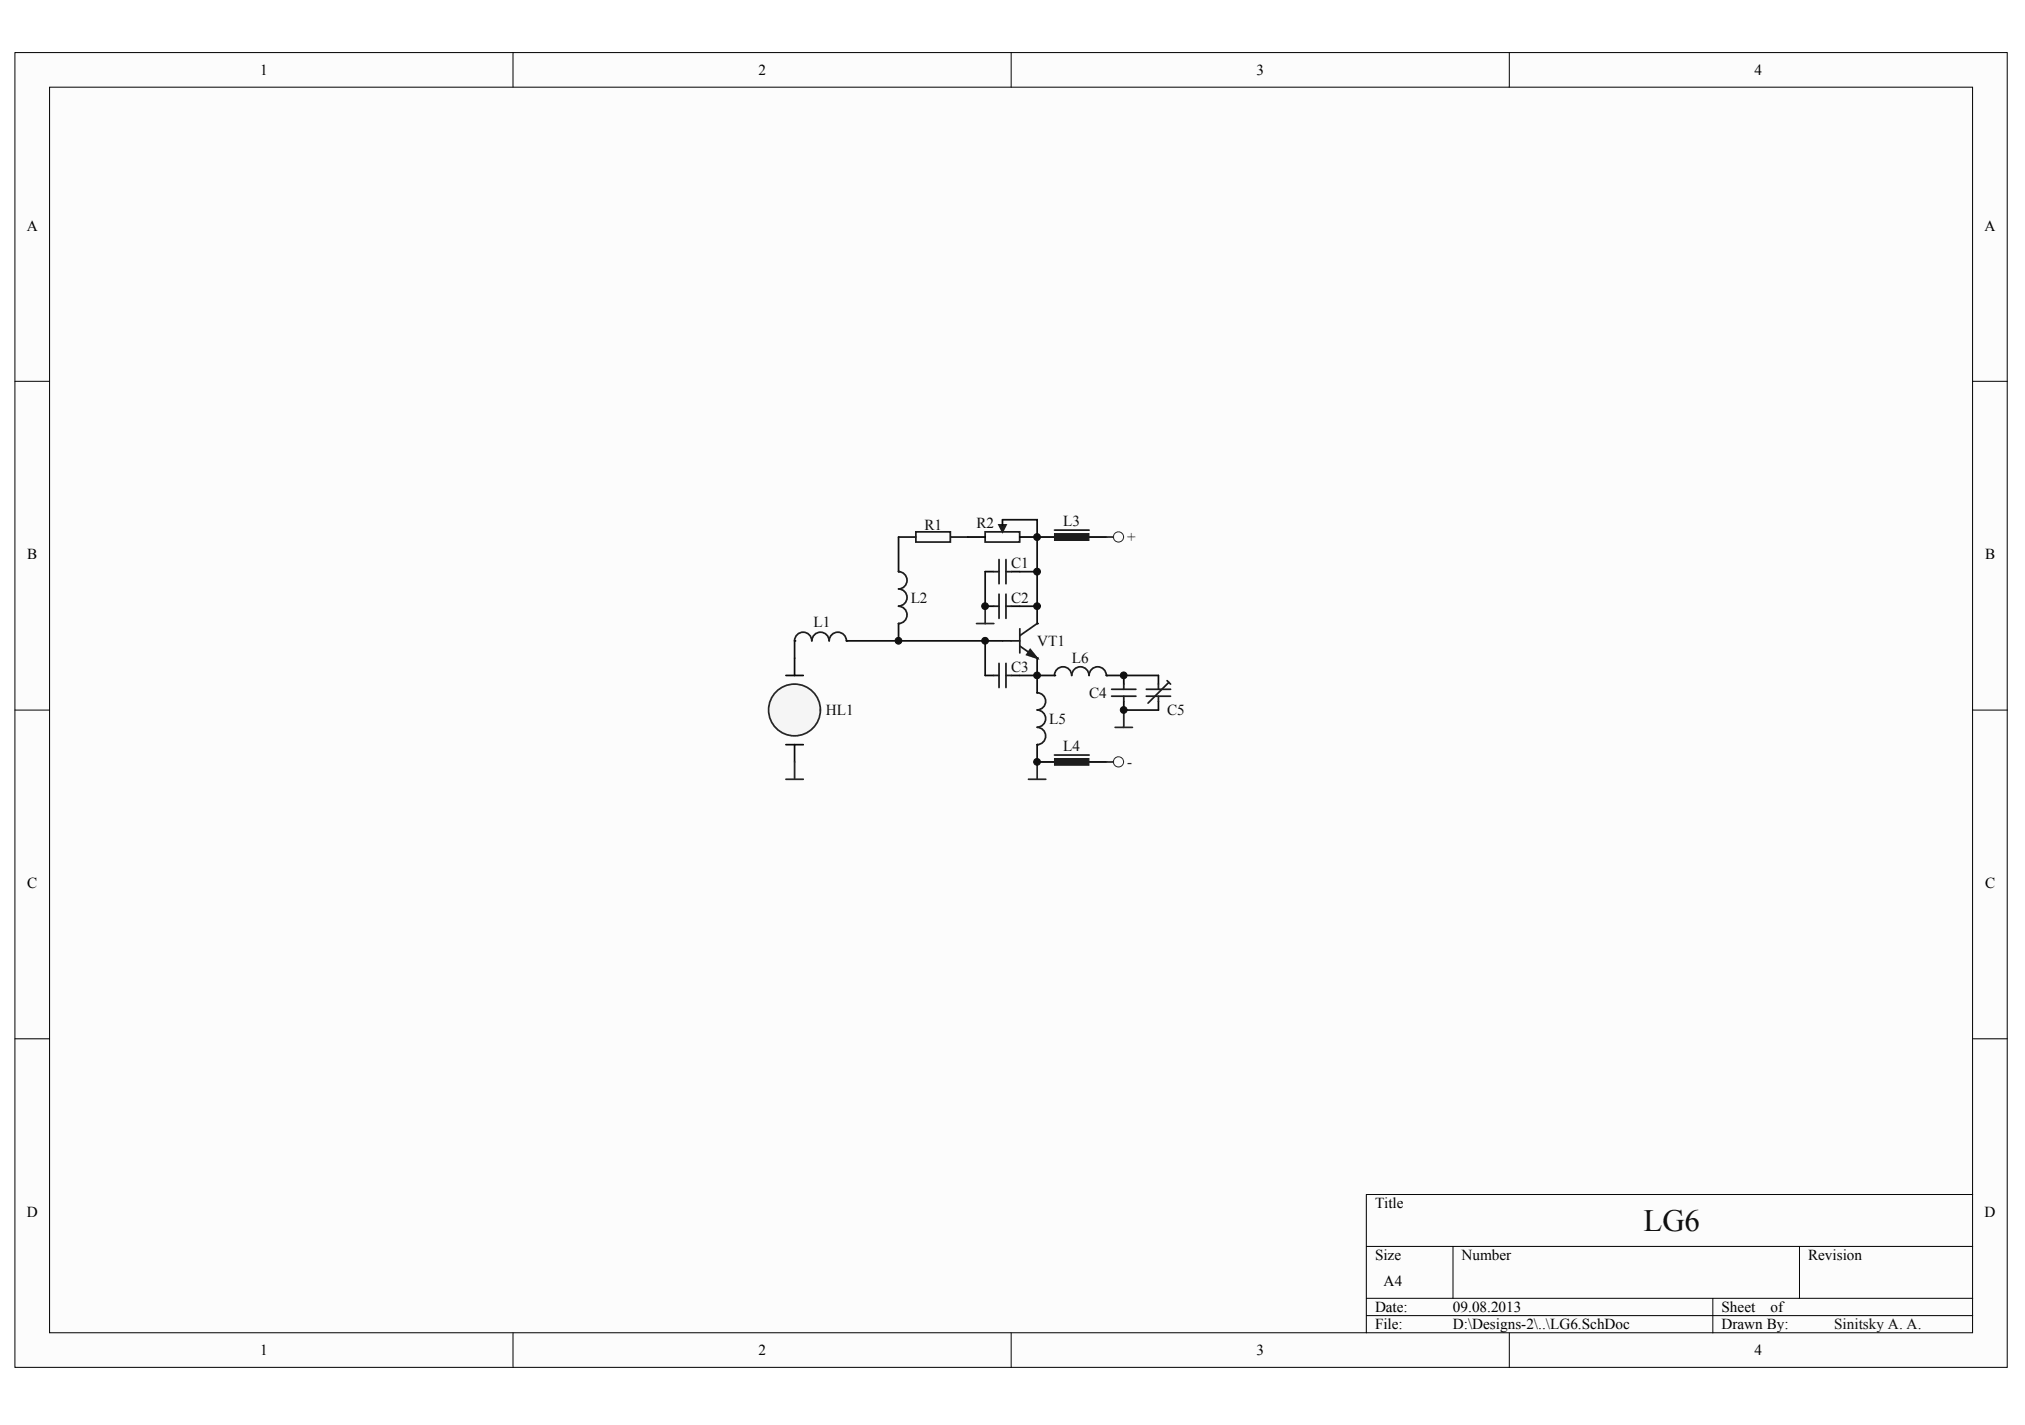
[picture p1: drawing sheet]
<svg xmlns="http://www.w3.org/2000/svg" width="286mm" height="201mm" viewBox="0 0 286 201" stroke-linecap="round" stroke-linejoin="round" font-family="sans-serif">
<g fill="#fcfcfc" stroke="#000" stroke-width=".14">
<path d="M2.1 7.4h281.1v185.5h-281.1z"/>
<path d="M7 12.3h271.4v175.8h-271.4z"/>
</g>
<g fill="none" stroke="#000" stroke-width=".14">
<path d="M72.4 7.4v4.9M142.7 7.4v4.9M213 7.4v4.9M2.1 53.8h4.9M278.4 53.8h4.9M2.1 100.2h4.9M278.4 100.2h4.9M2.1 146.6h4.9M278.4 146.6h4.9M192.8 175.9h85.6M205 175.9v7.3M253.9 175.9v7.3"/>
<path d="M278.4 168.6h-85.6v19.5M72.4 188.1v4.9M142.7 188.1v4.9M192.8 183.2h85.6M192.8 185.6h85.6M213 188.1v4.9M241.7 183.2v4.9"/>
</g>
<g fill="none" stroke="#000" stroke-width=".24">
<path d="M136.6 75.8h2.4M141.5 73.3v.8M143.9 75.8h4.9M153.7 75.8h2.4M112.1 90.4h.1M119.5 90.4h.1M139 85.5h1.2M139 80.7h1.2M142.7 85.5h1.2M142.7 80.7h1.2M146.4 97.8h.1M148.8 95.3h.1"/>
<path d="M156.1 95.3h.1M158.6 95.3v1.2M158.6 99v1.2M146.4 105.1h.1M146.4 107.5h2.4M153.7 107.5h2.4"/>
</g>
<g fill="#1c1c1c" stroke="#1c1c1c" stroke-width=".14">
<path d="M148.8 107h4.9v1h-4.9z"/>
<path d="M148.8 75.3h4.9v1h-4.9z"/>
</g>
<g fill="none" stroke="#1c1c1c" stroke-width=".24">
<path d="M129.2 75h4.9v1.5h-4.9zM139 75h4.9v1.5h-4.9zM141 79v3.4M142 79v3.4M148.8 74.8h4.9M114.5 90.4a1.21 1.21 0 0 0-1.2-1.2 1.21 1.21 0 0 0-1.2 1.2M117 90.4a1.21 1.21 0 0 0-1.2-1.2 1.21 1.21 0 0 0-1.2 1.2M119.4 90.4a1.21 1.21 0 0 0-1.2-1.2 1.21 1.21 0 0 0-1.2 1.2M140.2 85.5h.8M140.2 80.7h.8M141 83.8v3.5M142 83.8v3.5"/>
<path d="M142 85.5h.7M142 80.7h.7M146.4 97.8a1.21 1.21 0 0 1 1.2 1.2 1.21 1.21 0 0 1-1.2 1.2 1.22 1.22 0 0 1 1.2 1.2 1.22 1.22 0 0 1-1.2 1.2 1.23 1.23 0 0 1 1.2 1.2 1.23 1.23 0 0 1-1.2 1.3M153.7 95.3a1.22 1.22 0 0 0-1.3-1.2 1.22 1.22 0 0 0-1.2 1.2 1.21 1.21 0 0 0-1.2-1.2 1.21 1.21 0 0 0-1.2 1.2M156.1 95.3a1.21 1.21 0 0 0-1.2-1.2 1.21 1.21 0 0 0-1.2 1.2M156.9 97.3h3.4M156.9 98.2h3.4M158.6 96.5v.8M158.6 98.2v.8M148.8 106.5h4.9"/>
</g>
<path d="M126.8 75.8h2.4M134.1 75.8h2.5" fill="none" stroke="#131313" stroke-width=".24"/>
<g fill="none" stroke="#262626" stroke-width=".14">
<circle cx="157.8" cy="75.8" r=".72"/>
<circle cx="157.8" cy="107.5" r=".72"/>
</g>
<path d="M156.1 75.8h1M137.8 88h2.4M139 85.5v2.5M156.1 107.5h1" fill="none" stroke="#262626" stroke-width=".24"/>
<path d="M141 74.1h1l-.5 .9z" fill="#1c1c1c" stroke="#1c1c1c" stroke-width=".24"/>
<path d="M139 80.7v4.8" fill="none" stroke="#0e0e0e" stroke-width=".24"/>
<circle cx="112.1" cy="100.2" r="3.7" fill="#f5f5f5" stroke="#262626" stroke-width=".24"/>
<path d="M110.9 95.3h2.4M112.1 92.9v2.4M126.8 88h.1M126.8 80.7h.1M139 95.3h1.2M142.7 95.3h1.2M146.4 88h.1M146.4 92.9h.1M163.5 95.3v1.2M163.5 99v1.2M110.9 105.1h2.4M112.1 105.1v2.4" fill="none" stroke="#000" stroke-width=".24"/>
<path d="M110.9 110h2.4M112.1 107.5v2.5M145.1 110h2.5M146.4 107.5v2.5M157.4 102.6h2.4M158.6 100.2v2.4" fill="none" stroke="#262626" stroke-width=".24"/>
<g fill="none" stroke="#0e0e0e" stroke-width=".24">
<path d="M126.8 75.8v4.9M141.5 73.3h4.9v12.2M112.1 90.4v2.5M119.5 90.4h22M126.8 88v2.4M139 90.4v4.9M143.9 80.7h2.5M143.9 85.5h2.5M143.9 95.3h4.9M146.4 85.5v2.5M146.4 92.9v4.9M156.1 95.3h7.4"/>
<path d="M146.4 105.1v2.4M158.6 100.2h4.9"/>
</g>
<g fill="none" stroke="#1c1c1c" stroke-width=".24">
<path d="M126.8 80.7a1.22 1.22 0 0 1 1.2 1.2 1.22 1.22 0 0 1-1.2 1.2 1.21 1.21 0 0 1 1.2 1.2 1.21 1.21 0 0 1-1.2 1.2M126.8 85.5a1.22 1.22 0 0 1 1.2 1.3 1.22 1.22 0 0 1-1.2 1.2M140.2 95.3h.8M141 93.6v3.4M142 93.6v3.4M142 95.3h.7M142.7 90.4h1.2M143.9 91.2l2.5 1.7M143.9 88.7v3.4M146.4 88l-2.5 1.7M161.8 97.3h3.4M161.8 98.2h3.4"/>
<path d="M163.5 96.5v.8M163.5 98.2v.8M164.7 96l.5 .5M164.9 96.3l-2.9 2.9"/>
</g>
<path d="M141.5 90.4h1.2" fill="none" stroke="#131313" stroke-width=".24"/>
<path d="M145.4 91.7l1 1.2-1.5-.5z" fill="#1c1c1c" stroke="#1c1c1c" stroke-width=".24"/>
<g fill="#0e0e0e" stroke="#0e0e0e" stroke-width=".14">
<circle cx="126.8" cy="90.4" r=".48"/>
<circle cx="139" cy="90.4" r=".48"/>
<circle cx="139" cy="85.5" r=".48"/>
<circle cx="146.3" cy="107.5" r=".48"/>
<circle cx="146.3" cy="95.3" r=".48"/>
<circle cx="146.3" cy="85.5" r=".48"/>
<circle cx="146.3" cy="80.7" r=".48"/>
<circle cx="146.3" cy="75.8" r=".48"/>
<circle cx="158.6" cy="100.2" r=".48"/>
<circle cx="158.6" cy="95.3" r=".48"/>
</g>
<text font-size="4.4" fill="#0e0e0e" x="231.9" y="173.7">LG6</text>
<g font-size="2.1">
<text x="36.7" y="10.6">1</text>
<text x="107" y="10.6">2</text>
<text x="177.3" y="10.6">3</text>
<text x="247.6" y="10.6">4</text>
<text x="3.8" y="32.5">A</text>
<text x="280" y="32.5">A</text>
<text x="3.8" y="78.9">B</text>
<text x="280.1" y="78.9">B</text>
<text x="3.8" y="125.3">C</text>
<text x="280.1" y="125.3">C</text>
<text x="3.8" y="171.7">D</text>
<text x="194" y="170.5">Title</text>
<text x="280" y="171.7">D</text>
<text x="194" y="177.8">Size</text>
<text x="206.3" y="177.8">Number</text>
<text x="255.1" y="177.8">Revision</text>
<text x="194" y="185.1">Date:</text>
<text x="195.3" y="181.5">A4</text>
<text x="205" y="185.1">09.08.2013</text>
<text x="242.9" y="185.1">Sheet</text>
<text x="249.9" y="185.1">of</text>
<text x="36.7" y="191.2">1</text>
<text x="107" y="191.2">2</text>
<text x="177.3" y="191.2">3</text>
<text x="194" y="187.6">File:</text>
<text x="205" y="187.6">D:\Designs-2\..\LG6.SchDoc</text>
<text x="242.9" y="187.6">Drawn By:</text>
<text x="247.6" y="191.2">4</text>
</g>
<g font-size="2.1" fill="#0e0e0e">
<text x="130.5" y="74.8">R1</text>
<text x="137.8" y="74.5">R2</text>
<text x="150" y="74.3">L3</text>
<text x="142.7" y="80.1">C1</text>
<text x="114.8" y="88.4">L1</text>
<text x="128.5" y="85">L2</text>
<text x="142.7" y="85">C2</text>
<text x="142.7" y="94.8">C3</text>
<text x="146.4" y="91.1">VT1</text>
<text x="151.2" y="93.6">L6</text>
<text x="116.5" y="100.9">HL1</text>
<text x="153.7" y="98.4">C4</text>
<text x="164.7" y="100.9">C5</text>
<text x="148.1" y="102.1">L5</text>
<text x="150" y="106">L4</text>
<text x="258.8" y="187.6">Sinitsky A. A.</text>
</g>
<g font-size="2.1" fill="#262626">
<text x="159.1" y="76.5">+</text>
<text x="159.1" y="108.2">-</text>
</g>
</svg>
